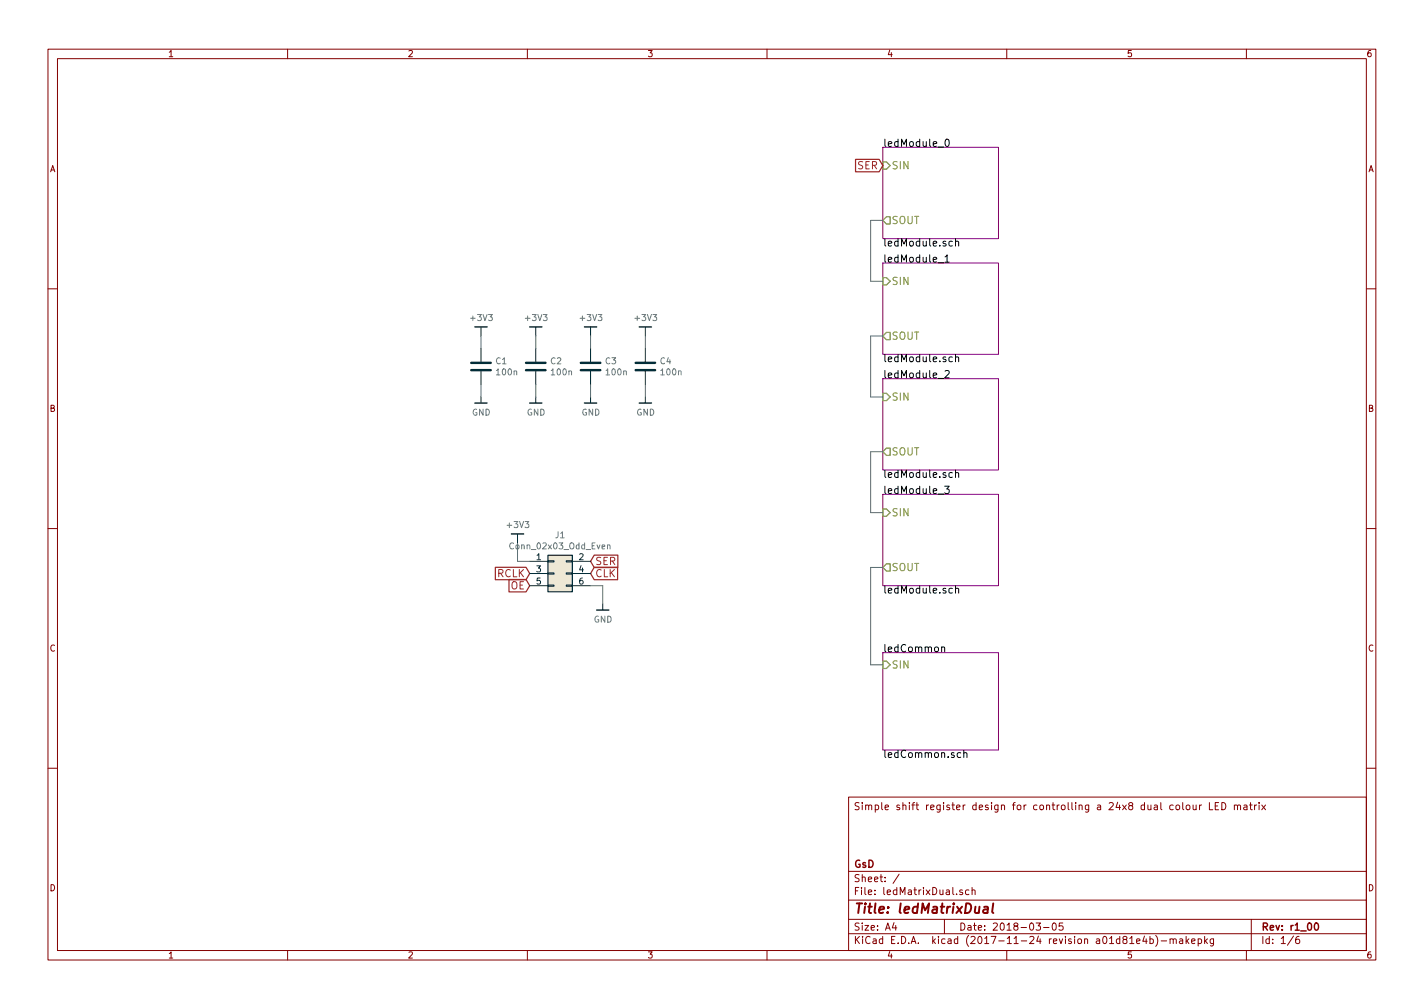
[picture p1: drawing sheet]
EESchema Schematic File Version 4
LIBS:ledMatrixDual-cache
EELAYER 26 0
EELAYER END
$Descr A4 11693 8268
encoding utf-8
Sheet 1 6
Title "ledMatrixDual"
Date "2018-03-05"
Rev "r1_00"
Comp "GsD"
Comment1 ""
Comment2 ""
Comment3 ""
Comment4 "Simple shift register design for controlling a 24x8 dual colour LED matrix"
$EndDescr
Text GLabel 4850 4600 2    60   Input ~ 0
SER
Text GLabel 4850 4700 2    60   Input ~ 0
CLK
Text GLabel 4350 4700 0    60   Input ~ 0
RCLK
Text GLabel 4350 4800 0    60   Input ~ 0
OE
$Sheet
S 7250 1200 950  750 
U 5A96047C
F0 "ledModule_0" 60
F1 "ledModule.sch" 60
F2 "SIN" I L 7250 1350 60 
F3 "SOUT" O L 7250 1800 60 
$EndSheet
$Sheet
S 7250 5350 950  800 
U 5A962BEE
F0 "ledCommon" 60
F1 "ledCommon.sch" 60
F2 "SIN" I L 7250 5450 60 
$EndSheet
$Sheet
S 7250 2150 950  750 
U 5A96333D
F0 "ledModule_1" 60
F1 "ledModule.sch" 60
F2 "SIN" I L 7250 2300 60 
F3 "SOUT" O L 7250 2750 60 
$EndSheet
$Sheet
S 7250 3100 950  750 
U 5A963401
F0 "ledModule_2" 60
F1 "ledModule.sch" 60
F2 "SIN" I L 7250 3250 60 
F3 "SOUT" O L 7250 3700 60 
$EndSheet
$Sheet
S 7250 4050 950  750 
U 5A963405
F0 "ledModule_3" 60
F1 "ledModule.sch" 60
F2 "SIN" I L 7250 4200 60 
F3 "SOUT" O L 7250 4650 60 
$EndSheet
Wire Wire Line
	7250 1800 7150 1800
Wire Wire Line
	7150 1800 7150 2300
Wire Wire Line
	7150 2300 7250 2300
Wire Wire Line
	7250 2750 7150 2750
Wire Wire Line
	7150 2750 7150 3250
Wire Wire Line
	7150 3250 7250 3250
Wire Wire Line
	7250 3700 7150 3700
Wire Wire Line
	7150 3700 7150 4200
Wire Wire Line
	7150 4200 7250 4200
Wire Wire Line
	7250 4650 7150 4650
Wire Wire Line
	7150 4650 7150 5450
Wire Wire Line
	7150 5450 7250 5450
Text GLabel 7250 1350 0    60   Input ~ 0
SER
$Comp
L device:C C1
U 1 1
P 3950 3000
F 0 "C1" H 4065 3046 50  0000 L CNN
F 1 "100n" H 4065 2955 50  0000 L CNN
F 2 "Capacitors_SMD:C_0603" H 3988 2850 50  0001 C CNN
F 3 "" H 3950 3000 50  0001 C CNN
F 4 "CL10F104ZB8NNNC" H 0   0   60  0001 C CNN "PN"
F 5 "1276-1012-1-ND" H 0   0   60  0001 C CNN "SN-DK"
	1    3950 3000
	1    0    0    -1  
$EndComp
$Comp
L conn:Conn_02x03_Odd_Even J1
U 1 1
P 4550 4700
F 0 "J1" H 4600 5017 50  0000 C CNN
F 1 "Conn_02x03_Odd_Even" H 4600 4926 50  0000 C CNN
F 2 "Pin_Headers:Pin_Header_Straight_2x03_Pitch2.00mm" H 4550 4700 50  0001 C CNN
F 3 "~" H 4550 4700 50  0001 C CNN
F 4 "M22-2520305" H 0   0   60  0001 C CNN "PN"
F 5 "952-1318-ND" H 0   0   60  0001 C CNN "SN-DK"
	1    4550 4700
	1    0    0    -1  
$EndComp
$Comp
L ledMatrixDual:+3V3 #PWR01
U 1 1
P 4250 4450
F 0 "#PWR01" H 4250 4300 50  0001 C CNN
F 1 "+3V3" H 4253 4601 50  0000 C CNN
F 2 "" H 4250 4450 50  0001 C CNN
F 3 "" H 4250 4450 50  0001 C CNN
	1    4250 4450
	1    0    0    -1  
$EndComp
$Comp
L ledMatrixDual:GND #PWR02
U 1 1
P 4950 4950
F 0 "#PWR02" H 4950 4700 50  0001 C CNN
F 1 "GND" H 4953 4824 50  0000 C CNN
F 2 "" H 4850 4600 50  0001 C CNN
F 3 "" H 4950 4950 50  0001 C CNN
	1    4950 4950
	1    0    0    -1  
$EndComp
Wire Wire Line
	4350 4600 4250 4600
Wire Wire Line
	4250 4600 4250 4450
Wire Wire Line
	4850 4800 4950 4800
Wire Wire Line
	4950 4800 4950 4950
$Comp
L ledMatrixDual:GND #PWR03
U 1 1
P 3950 3250
F 0 "#PWR03" H 3950 3000 50  0001 C CNN
F 1 "GND" H 3953 3124 50  0000 C CNN
F 2 "" H 3850 2900 50  0001 C CNN
F 3 "" H 3950 3250 50  0001 C CNN
	1    3950 3250
	1    0    0    -1  
$EndComp
$Comp
L ledMatrixDual:+3V3 #PWR04
U 1 1
P 3950 2750
F 0 "#PWR04" H 3950 2600 50  0001 C CNN
F 1 "+3V3" H 3953 2901 50  0000 C CNN
F 2 "" H 3950 2750 50  0001 C CNN
F 3 "" H 3950 2750 50  0001 C CNN
	1    3950 2750
	1    0    0    -1  
$EndComp
Wire Wire Line
	3950 2850 3950 2750
Wire Wire Line
	3950 3250 3950 3150
$Comp
L device:C C2
U 1 1
P 4400 3000
F 0 "C2" H 4515 3046 50  0000 L CNN
F 1 "100n" H 4515 2955 50  0000 L CNN
F 2 "Capacitors_SMD:C_0603" H 4438 2850 50  0001 C CNN
F 3 "" H 4400 3000 50  0001 C CNN
F 4 "CL10F104ZB8NNNC" H 0   0   60  0001 C CNN "PN"
F 5 "1276-1012-1-ND" H 0   0   60  0001 C CNN "SN-DK"
	1    4400 3000
	1    0    0    -1  
$EndComp
$Comp
L ledMatrixDual:GND #PWR05
U 1 1
P 4400 3250
F 0 "#PWR05" H 4400 3000 50  0001 C CNN
F 1 "GND" H 4403 3124 50  0000 C CNN
F 2 "" H 4300 2900 50  0001 C CNN
F 3 "" H 4400 3250 50  0001 C CNN
	1    4400 3250
	1    0    0    -1  
$EndComp
$Comp
L ledMatrixDual:+3V3 #PWR06
U 1 1
P 4400 2750
F 0 "#PWR06" H 4400 2600 50  0001 C CNN
F 1 "+3V3" H 4403 2901 50  0000 C CNN
F 2 "" H 4400 2750 50  0001 C CNN
F 3 "" H 4400 2750 50  0001 C CNN
	1    4400 2750
	1    0    0    -1  
$EndComp
Wire Wire Line
	4400 2850 4400 2750
Wire Wire Line
	4400 3250 4400 3150
$Comp
L device:C C3
U 1 1
P 4850 3000
F 0 "C3" H 4965 3046 50  0000 L CNN
F 1 "100n" H 4965 2955 50  0000 L CNN
F 2 "Capacitors_SMD:C_0603" H 4888 2850 50  0001 C CNN
F 3 "" H 4850 3000 50  0001 C CNN
F 4 "CL10F104ZB8NNNC" H 0   0   60  0001 C CNN "PN"
F 5 "1276-1012-1-ND" H 0   0   60  0001 C CNN "SN-DK"
	1    4850 3000
	1    0    0    -1  
$EndComp
$Comp
L ledMatrixDual:GND #PWR09
U 1 1
P 4850 3250
F 0 "#PWR09" H 4850 3000 50  0001 C CNN
F 1 "GND" H 4853 3124 50  0000 C CNN
F 2 "" H 4750 2900 50  0001 C CNN
F 3 "" H 4850 3250 50  0001 C CNN
	1    4850 3250
	1    0    0    -1  
$EndComp
$Comp
L ledMatrixDual:+3V3 #PWR010
U 1 1
P 4850 2750
F 0 "#PWR010" H 4850 2600 50  0001 C CNN
F 1 "+3V3" H 4853 2901 50  0000 C CNN
F 2 "" H 4850 2750 50  0001 C CNN
F 3 "" H 4850 2750 50  0001 C CNN
	1    4850 2750
	1    0    0    -1  
$EndComp
Wire Wire Line
	4850 2850 4850 2750
Wire Wire Line
	4850 3250 4850 3150
$Comp
L device:C C4
U 1 1
P 5300 3000
F 0 "C4" H 5415 3046 50  0000 L CNN
F 1 "100n" H 5415 2955 50  0000 L CNN
F 2 "Capacitors_SMD:C_0603" H 5338 2850 50  0001 C CNN
F 3 "" H 5300 3000 50  0001 C CNN
F 4 "CL10F104ZB8NNNC" H 0   0   60  0001 C CNN "PN"
F 5 "1276-1012-1-ND" H 0   0   60  0001 C CNN "SN-DK"
	1    5300 3000
	1    0    0    -1  
$EndComp
$Comp
L ledMatrixDual:GND #PWR011
U 1 1
P 5300 3250
F 0 "#PWR011" H 5300 3000 50  0001 C CNN
F 1 "GND" H 5303 3124 50  0000 C CNN
F 2 "" H 5200 2900 50  0001 C CNN
F 3 "" H 5300 3250 50  0001 C CNN
	1    5300 3250
	1    0    0    -1  
$EndComp
$Comp
L ledMatrixDual:+3V3 #PWR012
U 1 1
P 5300 2750
F 0 "#PWR012" H 5300 2600 50  0001 C CNN
F 1 "+3V3" H 5303 2901 50  0000 C CNN
F 2 "" H 5300 2750 50  0001 C CNN
F 3 "" H 5300 2750 50  0001 C CNN
	1    5300 2750
	1    0    0    -1  
$EndComp
Wire Wire Line
	5300 2850 5300 2750
Wire Wire Line
	5300 3250 5300 3150
$EndSCHEMATC
